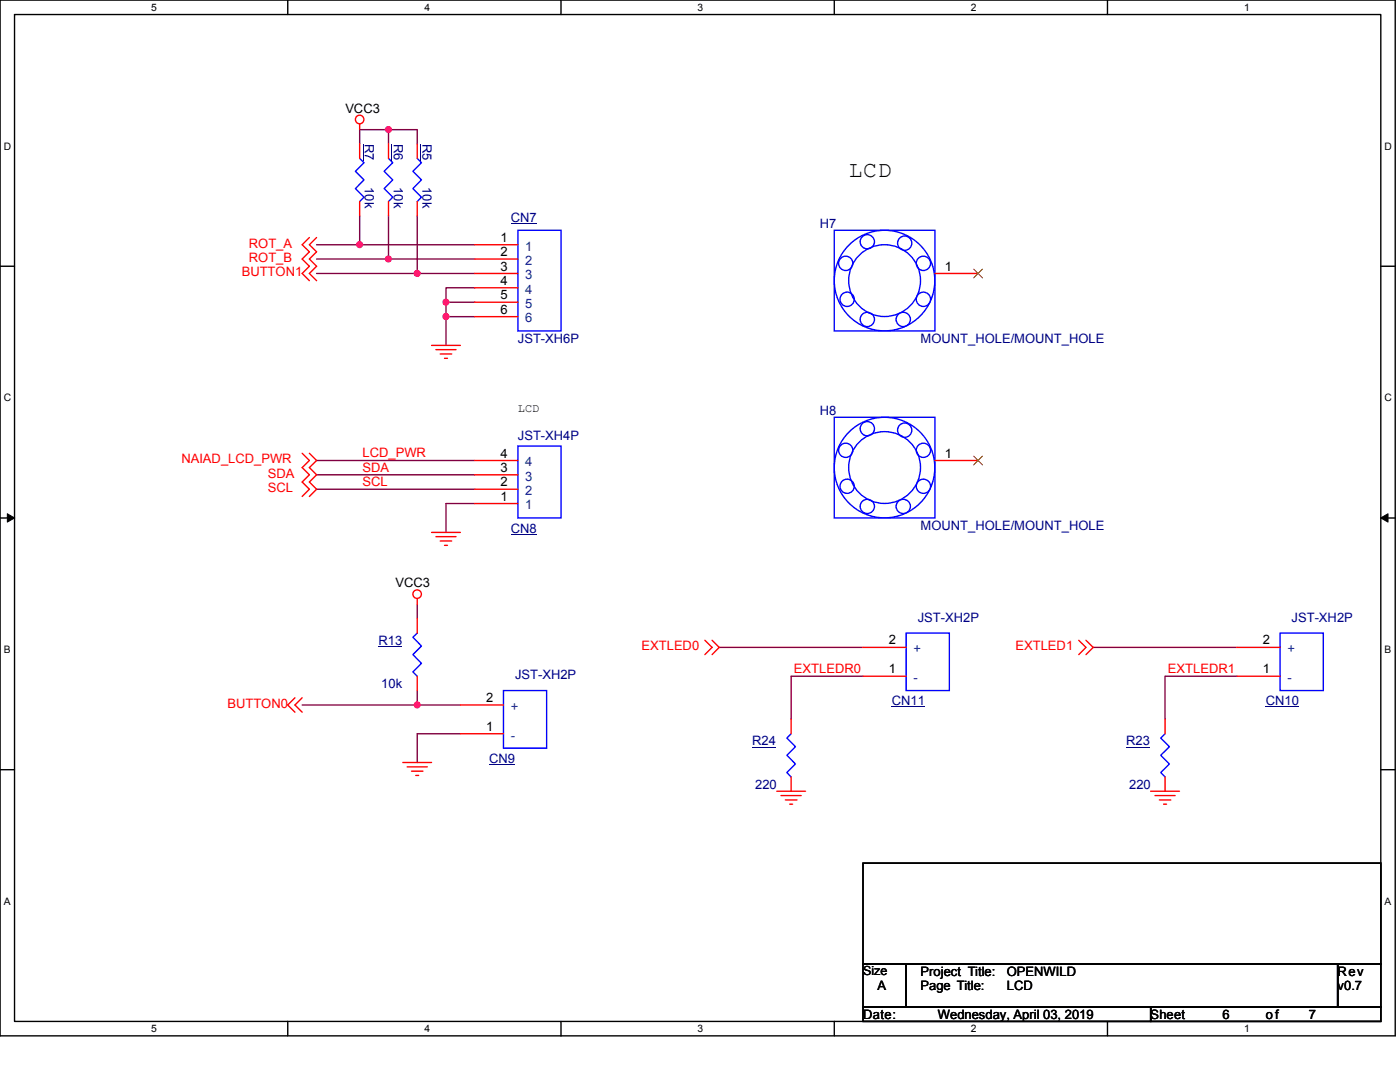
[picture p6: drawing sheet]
<svg xmlns="http://www.w3.org/2000/svg" width="279mm" height="216mm" viewBox="0 0 279 216" stroke-linecap="round" stroke-linejoin="round" font-family="sans-serif">
<path d="M0 0h278.4v206.7h-278.4zM2.9 2.9h272.7v200.9h-272.7z" fill="none" stroke="#000" stroke-width=".28"/>
<g fill="#fff">
<path d="M30.2 .3h1.1v2.3h-1.1z"/>
<path d="M30.2 204.1h1.1v2.3h-1.1z"/>
</g>
<path d="M57.4 0v2.9M57.4 203.8v2.9" fill="none" stroke="#000" stroke-width=".28"/>
<g fill="#fff">
<path d="M84.7 .3h1.1v2.3h-1.1z"/>
<path d="M84.7 204.1h1.1v2.3h-1.1z"/>
</g>
<path d="M112 0v2.9M112 203.8v2.9" fill="none" stroke="#000" stroke-width=".28"/>
<g fill="#fff">
<path d="M139.2 .3h1.2v2.3h-1.2z"/>
<path d="M139.2 204.1h1.2v2.3h-1.2z"/>
</g>
<path d="M166.5 0v2.9M166.5 203.8v2.9" fill="none" stroke="#000" stroke-width=".28"/>
<g fill="#fff">
<path d="M193.8 .3h1.1v2.3h-1.1z"/>
<path d="M193.8 204.1h1.1v2.3h-1.1z"/>
</g>
<path d="M221 0v2.9M221 203.8v2.9" fill="none" stroke="#000" stroke-width=".28"/>
<g fill="#fff">
<path d="M248.3 .3h1.1v2.3h-1.1z"/>
<path d="M248.3 204.1h1.1v2.3h-1.1z"/>
<path d="M.7 28h1.5v2.3h-1.5z"/>
<path d="M276.3 28h1.5v2.3h-1.5z"/>
<path d="M.7 78.2h1.5v2.3h-1.5z"/>
<path d="M276.3 78.2h1.5v2.3h-1.5z"/>
</g>
<path d="M0 53.1h2.9M275.6 53.1h2.8" fill="none" stroke="#000" stroke-width=".28"/>
<g fill="#fff">
<path d="M.7 128.5h1.4v2.2h-1.4z"/>
<path d="M276.3 128.5h1.4v2.2h-1.4z"/>
</g>
<path d="M0 103.4h2.9M275.6 103.4h2.8" fill="none" stroke="#000" stroke-width=".28"/>
<path d="M1.5 102.5l1.4 .9-1.4 .8zM275.6 103.4l1.4-.9v1.7z" fill="#000" stroke="#000" stroke-width=".2"/>
<g fill="#fff">
<path d="M.7 178.7h1.4v2.3h-1.4z"/>
<path d="M276.3 178.7h1.4v2.3h-1.4z"/>
</g>
<path d="M0 153.6h2.9M275.6 153.6h2.8M172.2 172.2h103.4v20.1h-103.4zM172.2 192.3h8.6v8.6h-8.6zM180.8 192.3h86.2v8.6h-86.2zM267 192.3h8.6v8.6h-8.6zM172.2 200.9h57.4v2.9h-57.4zM229.6 200.9h46v2.9h-46z" fill="none" stroke="#000" stroke-width=".28"/>
<g fill="none" stroke="#800040" stroke-width=".28">
<path d="M77.5 25.9v2.8M77.5 25.9h5.8v2.8M77.5 25.9h-5.7v2.8M63.2 48.8h8.6M63.2 51.7h14.3M63.2 54.6h20.1M71.8 43.1v5.7h22.9M77.5 43.1v8.6h17.2M83.3 43.1v11.5M83.3 54.6h11.4M94.7 57.4h-5.7v2.9M94.7 63.2h-5.7v5.7"/>
<path d="M94.7 60.3h-5.7v2.9M63.2 91.9h31.5M63.2 94.7h31.5M63.2 97.6h31.5M94.7 100.5h-5.7v5.7M83.3 137.8v2.9h8.6M83.3 120.6v2.8M143.5 129.2h28.7M172.2 134.9h-14.3v8.6M218.2 129.2h28.7M246.9 134.9h-14.4v8.6M60.3 140.7h23"/>
<path d="M91.9 146.4h-8.6v5.7"/>
</g>
<g fill="#f0f" stroke="#f0f" stroke-width=".28">
<circle cx="77.5" cy="51.7" r=".57"/>
<circle cx="71.8" cy="48.8" r=".57"/>
<circle cx="77.5" cy="25.9" r=".57"/>
<circle cx="83.3" cy="54.6" r=".57"/>
<circle cx="89" cy="60.3" r=".57"/>
<circle cx="89" cy="63.2" r=".57"/>
<circle cx="83.3" cy="140.7" r=".57"/>
</g>
<g fill="none" stroke="#f00" stroke-width=".28">
<path d="M71.8 24.7v1.2M71.8 28.7v2.9M77.5 28.7v2.9M83.3 28.7v2.9M61.7 47.4l-1.4 1.4 1.4 1.4-1.4 1.5 1.4 1.4-1.4 1.5 1.4 1.4M63.2 47.4l-1.5 1.4 1.5 1.4-1.5 1.5 1.5 1.4-1.5 1.5 1.5 1.4M71.8 40.2v2.9M77.5 40.2v2.9M83.3 40.2v2.9M94.7 48.8h8.7M94.7 51.7h8.7M94.7 54.6h8.7"/>
<path d="M94.7 57.4h8.7M186.6 54.6h8.6M86.1 68.9h5.8M87 69.8h4M87.9 70.6h2.2M88.7 71.5h.6M94.7 60.3h8.7M94.7 63.2h8.7M60.3 90.4l1.4 1.5-1.4 1.4 1.4 1.4-1.4 1.5 1.4 1.4-1.4 1.5M61.7 90.4l1.5 1.5-1.5 1.4 1.5 1.4-1.5 1.5 1.5 1.4-1.5 1.5M94.7 97.6h8.7M94.7 94.7h8.7"/>
<path d="M94.7 91.9h8.7M186.6 91.9h8.6M83.3 119.4v1.2M86.1 106.2h5.8M87 107.1h4M87.9 107.9h2.2M88.7 108.8h.6M94.7 100.5h8.7M58.9 139.2l-1.5 1.5 1.5 1.4M60.3 139.2l-1.4 1.5 1.4 1.4M83.3 123.4v2.9M83.3 134.9v2.9"/>
<path d="M140.7 127.8l1.4 1.4-1.4 1.4M142.1 127.8l1.4 1.4-1.4 1.4M172.2 134.9h8.6M172.2 129.2h8.6M215.3 127.8l1.4 1.4-1.4 1.4M216.7 127.8l1.5 1.4-1.5 1.4M246.9 134.9h8.6M246.9 129.2h8.6M80.4 152.1h5.7M81.3 153h4M82.1 153.9h2.3M83 154.7h.5"/>
<path d="M91.9 146.4h8.6M91.9 140.7h8.6M155 157.9h5.8M155.9 158.7h4M156.7 159.6h2.3M157.9 143.5v2.9M157.9 155v2.9M229.6 157.9h5.8M230.5 158.7h4M231.4 159.6h2.3M232.5 143.5v2.9M232.5 155v2.9"/>
<path d="M157.6 160.5h.6M232.2 160.5h.6"/>
<circle cx="71.8" cy="23.8" r=".85"/>
<circle cx="83.2" cy="118.6" r=".85"/>
</g>
<g fill="none" stroke="#00f" stroke-width=".28">
<path d="M71.8 31.6l.8 .9-1.7 1.7 1.7 1.7-1.7 1.7 1.7 1.7-.8 .9M77.5 31.6l.9 .9-1.7 1.7 1.7 1.7-1.7 1.7 1.7 1.7-.9 .9M83.3 31.6l.8 .9-1.7 1.7 1.7 1.7-1.7 1.7 1.7 1.7-.8 .9M103.4 46h8.6v20h-8.6zM166.5 46h20.1v20h-20.1zM103.4 89h8.6v14.4h-8.6zM166.5 83.3h20.1v20.1h-20.1zM83.3 126.3l-.9 .9 1.7 1.7-1.7 1.7 1.7 1.8-1.7 1.7 .9 .8M100.5 137.8h8.6v11.5h-8.6zM180.8 126.3h8.7v11.5h-8.7zM255.5 126.3h8.6v11.5h-8.6zM157.9 146.4l-.9 .9 1.8 1.7-1.8 1.7 1.8 1.7-1.8 1.8 .9 .8"/>
<path d="M232.5 146.4l-.9 .9 1.8 1.7-1.8 1.7 1.8 1.7-1.8 1.8 .9 .8"/>
<circle cx="168.8" cy="52.5" r="1.43"/>
<circle cx="169.1" cy="59.7" r="1.43"/>
<circle cx="173.1" cy="48.2" r="1.43"/>
<circle cx="176.5" cy="56" r="10"/>
<circle cx="176.5" cy="56" r="7.2"/>
<circle cx="180.5" cy="48.5" r="1.43"/>
<circle cx="184.3" cy="52.5" r="1.43"/>
<circle cx="184.3" cy="59.7" r="1.43"/>
<circle cx="173.1" cy="63.7" r="1.43"/>
<circle cx="180.3" cy="63.7" r="1.43"/>
<circle cx="168.8" cy="89.9" r="1.42"/>
<circle cx="169.1" cy="97" r="1.43"/>
<circle cx="173.1" cy="85.5" r="1.43"/>
<circle cx="176.5" cy="93.3" r="10"/>
<circle cx="176.5" cy="93.3" r="7.2"/>
<circle cx="180.5" cy="85.8" r="1.43"/>
<circle cx="184.3" cy="89.9" r="1.43"/>
<circle cx="184.3" cy="97" r="1.43"/>
<circle cx="173.1" cy="101.1" r="1.43"/>
<circle cx="180.3" cy="101.1" r="1.43"/>
</g>
<path d="M194.3 53.7l1.8 1.8M196.1 53.7l-1.8 1.8M194.3 91l1.8 1.8M196.1 91l-1.8 1.8" fill="none" stroke="#804000" stroke-width=".2"/>
<path d="M72.5 28.7v3.3M78.2 28.7v3.3M84 28.7v3.3M101.9 44.6h5.2M101.9 106.6h5.2M75.5 129h4.8M97.6 152.6h5.2M150.1 149.1h4.8M178 141.1h6.6M224.8 149.1h4.7M252.6 141.1h6.6" fill="none" stroke="#000080" stroke-width=".2"/>
<text font-size="4.6" x="169.4" y="35.2">LCD</text>
<g font-size="2.6">
<text x="68.9" y="22.5">VCC3</text>
<text x="99.9" y="48.2">1</text>
<text x="99.9" y="51.1">2</text>
<text x="99.9" y="54">3</text>
<text x="188.6" y="54">1</text>
<text x="99.9" y="56.8">4</text>
<text x="99.9" y="59.7">5</text>
<text x="99.9" y="62.6">6</text>
<text x="99.9" y="94.1">3</text>
<text x="99.9" y="91.3">4</text>
<text x="188.6" y="91.3">1</text>
<text x="99.9" y="99.9">1</text>
<text x="99.9" y="97">2</text>
<text x="79" y="117.2">VCC3</text>
<text x="177.4" y="128.6">2</text>
<text x="252" y="128.6">2</text>
<text x="177.4" y="134.3">1</text>
<text x="252" y="134.3">1</text>
<text x="97" y="140.1">2</text>
<text x="97" y="145.8">1</text>
<text x="175.1" y="197.5">A</text>
<text x="183.7" y="194.7">Project Title:</text>
<text x="183.7" y="197.5">Page Title:</text>
<text x="200.9" y="194.7">OPENWILD</text>
<text x="200.9" y="197.5">LCD</text>
<text x="267" y="194.7">Rev</text>
<text x="267" y="197.5">v0.7</text>
<text x="172.2" y="203.3">Date:</text>
<text x="187.2" y="203.3">Wednesday, April 03, 2019</text>
<text x="229.6" y="203.3">Sheet</text>
<text x="244" y="203.3">6</text>
<text x="252.6" y="203.3">of</text>
<text x="261.2" y="203.3">7</text>
</g>
<g font-size="2.6" fill="#000080">
<text x="72.8" y="28.7" transform="rotate(90 72.8 28.7)">R7</text>
<text x="78.6" y="28.7" transform="rotate(90 78.6 28.7)">R6</text>
<text x="84.3" y="28.7" transform="rotate(90 84.3 28.7)">R5</text>
<text x="72.8" y="37.3" transform="rotate(90 72.8 37.3)">10k</text>
<text x="78.6" y="37.3" transform="rotate(90 78.6 37.3)">10k</text>
<text x="84.3" y="37.3" transform="rotate(90 84.3 37.3)">10k</text>
<text x="101.9" y="44.3">CN7</text>
<text x="163.6" y="45.4">H7</text>
<text x="103.4" y="68.4">JST-XH6P</text>
<text x="183.7" y="68.4">MOUNT_HOLE/MOUNT_HOLE</text>
<text x="163.6" y="82.7">H8</text>
<text x="103.4" y="87.9">JST-XH4P</text>
<text x="101.9" y="106.3">CN8</text>
<text x="183.7" y="105.7">MOUNT_HOLE/MOUNT_HOLE</text>
<text x="183.2" y="124.1">JST-XH2P</text>
<text x="257.8" y="124.1">JST-XH2P</text>
<text x="75.5" y="128.7">R13</text>
<text x="76.1" y="137.3">10k</text>
<text x="102.8" y="135.5">JST-XH2P</text>
<text x="178" y="140.7">CN11</text>
<text x="252.6" y="140.7">CN10</text>
<text x="150.1" y="148.7">R24</text>
<text x="224.8" y="148.7">R23</text>
<text x="97.6" y="152.2">CN9</text>
<text x="150.7" y="157.4">220</text>
<text x="225.3" y="157.4">220</text>
</g>
<g font-size="2.6" fill="#f00">
<text x="49.7" y="49.4">ROT_A</text>
<text x="49.7" y="52.3">ROT_B</text>
<text x="48.2" y="55.2">BUTTON1</text>
<text x="36.2" y="92.5">NAIAD_LCD_PWR</text>
<text x="53.4" y="95.4">SDA</text>
<text x="72.3" y="91.1">LCD_PWR</text>
<text x="72.3" y="94.2">SDA</text>
<text x="53.4" y="98.2">SCL</text>
<text x="72.3" y="97">SCL</text>
<text x="128" y="129.8">EXTLED0</text>
<text x="202.7" y="129.8">EXTLED1</text>
<text x="158.5" y="134.4">EXTLEDR0</text>
<text x="233.1" y="134.4">EXTLEDR1</text>
<text x="45.4" y="141.3">BUTTON0</text>
</g>
<g font-size="2.6" fill="#004080">
<text x="104.8" y="50">1</text>
<text x="104.8" y="52.9">2</text>
<text x="104.8" y="55.7">3</text>
<text x="104.8" y="58.6">4</text>
<text x="104.8" y="61.5">5</text>
<text x="104.8" y="64.3">6</text>
<text x="104.8" y="95.9">3</text>
<text x="104.8" y="93">4</text>
<text x="104.8" y="101.6">1</text>
<text x="104.8" y="98.8">2</text>
<text x="182.3" y="130.3">+</text>
<text x="256.9" y="130.3">+</text>
<text x="182.3" y="136.1">-</text>
<text x="256.9" y="136.1">-</text>
<text x="101.9" y="141.8">+</text>
<text x="101.9" y="147.6">-</text>
</g>
<text font-size="2.5" x="172.2" y="194.6">Size</text>
<text font-size="2.4" x="103.4" y="82.3">LCD</text>
<g font-size="2">
<text x="30.2" y="2.2">5</text>
<text x="84.7" y="2.2">4</text>
<text x="139.2" y="2.2">3</text>
<text x="193.8" y="2.2">2</text>
<text x="248.3" y="2.2">1</text>
<text x=".7" y="29.8">D</text>
<text x="276.3" y="29.8">D</text>
<text x=".7" y="80.1">C</text>
<text x="276.3" y="80.1">C</text>
<text x=".7" y="130.3">B</text>
<text x="276.3" y="130.3">B</text>
<text x=".7" y="180.5">A</text>
<text x="276.3" y="180.5">A</text>
<text x="30.2" y="206">5</text>
<text x="84.7" y="206">4</text>
<text x="139.2" y="206">3</text>
<text x="193.8" y="206">2</text>
<text x="248.3" y="206">1</text>
</g>
</svg>
